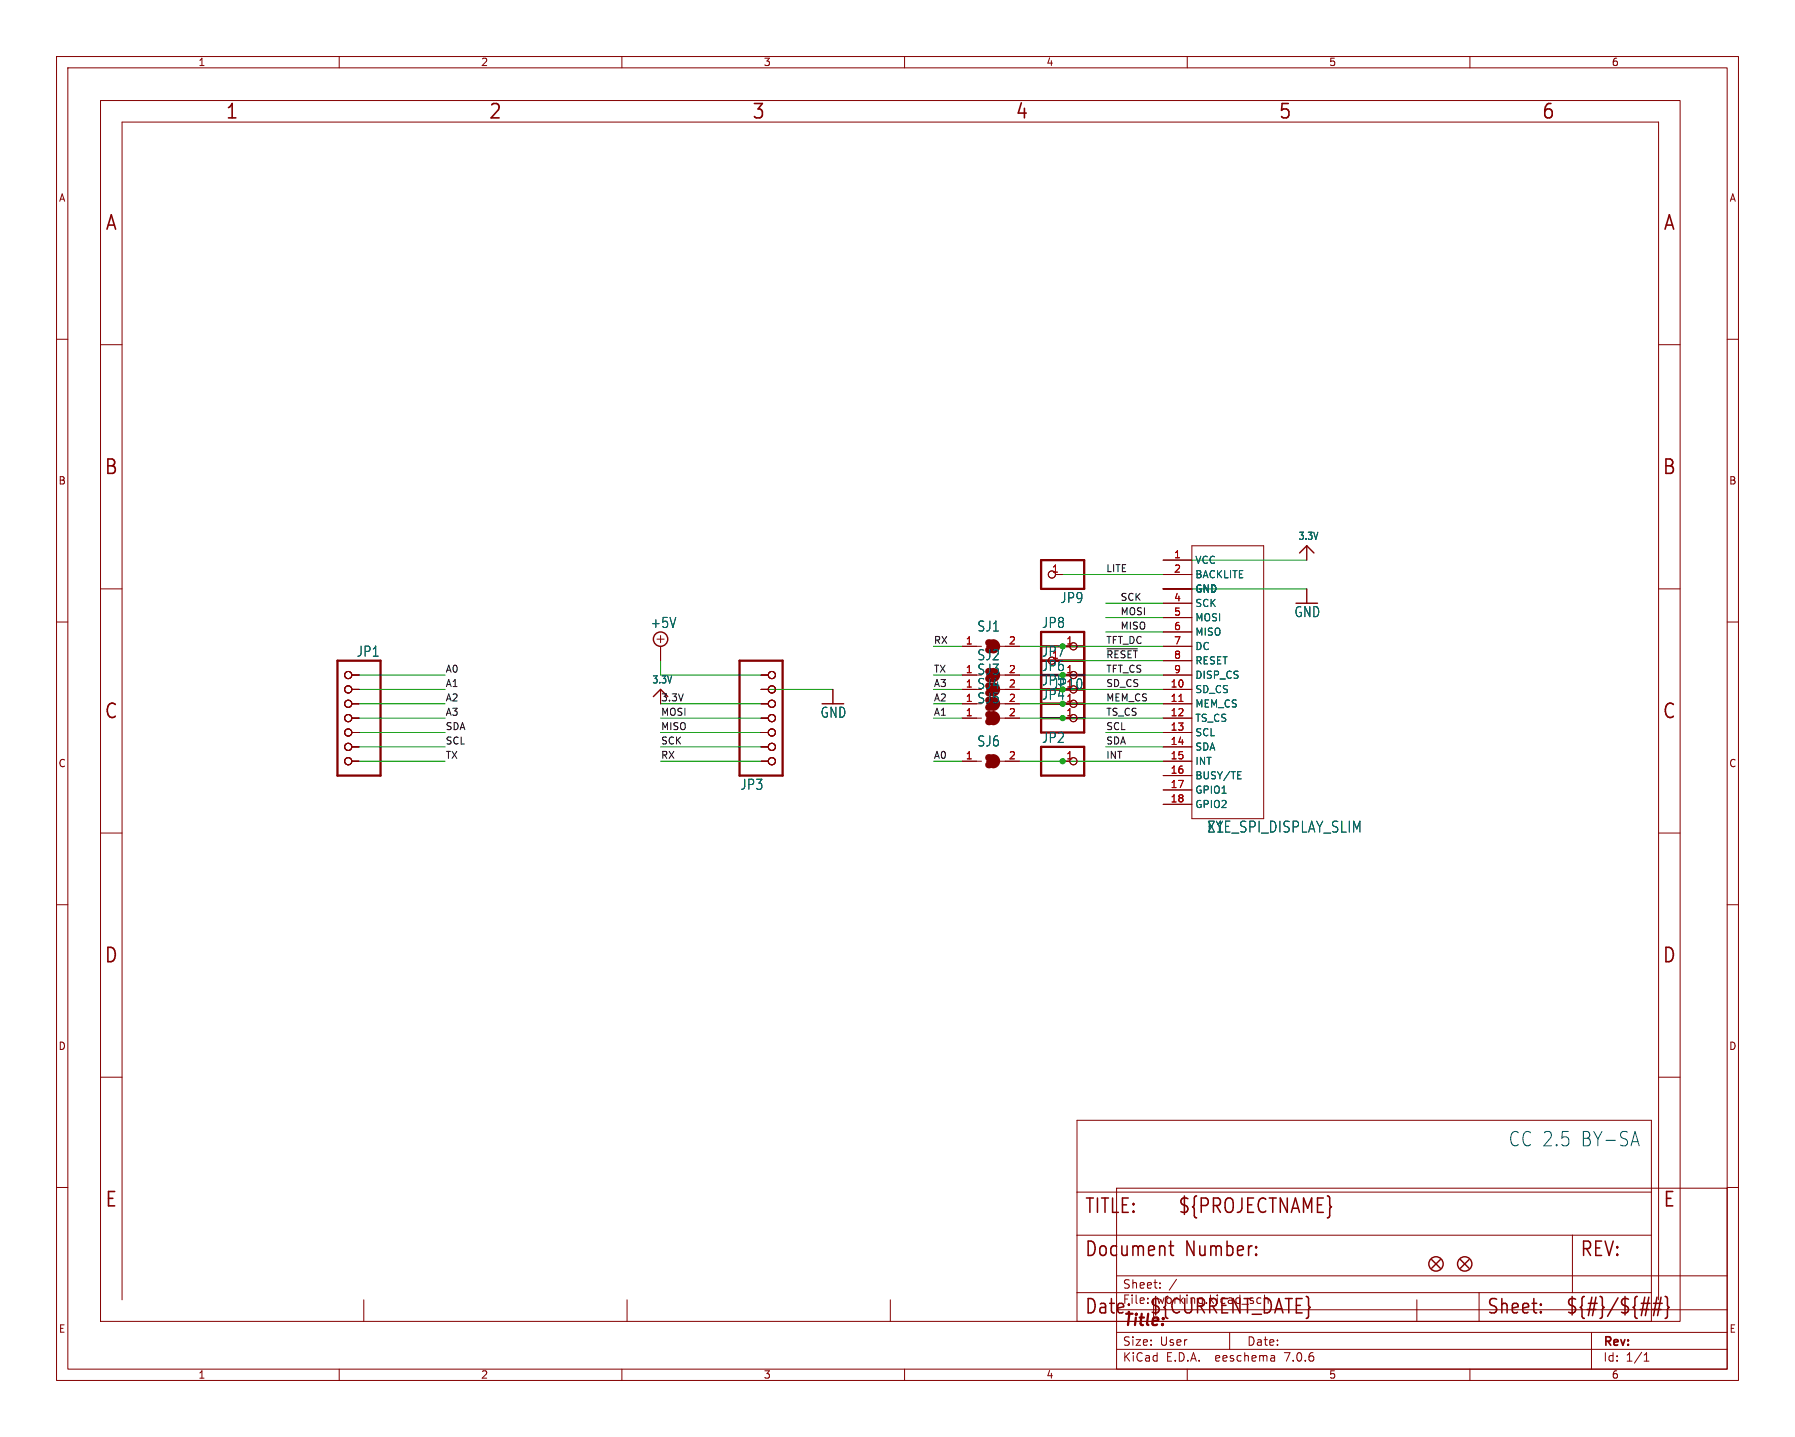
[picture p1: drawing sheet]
(kicad_sch (version 20230121) (generator eeschema)

 (paper "User" 317.5 254.127)

 (lib_symbols
  (symbol "working-eagle-import:+5V" (power) (in_bom yes) (on_board yes)
   (property "Reference" "#SUPPLY" (at 0 0 0) (effects (font (size 1.27 1.27)) hide))
   (property "Value" "+5V" (at -1.905 3.175 0) (effects (font (size 1.778 1.5113)) (justify left bottom)))
   (property "Footprint" "" (at 0 0 0) (effects (font (size 1.27 1.27)) hide))
   (property "Datasheet" "" (at 0 0 0) (effects (font (size 1.27 1.27)) hide))
   (property "ki_locked" "" (at 0 0 0) (effects (font (size 1.27 1.27))))
   (symbol "+5V_1_0"
    (polyline (pts (xy -0.635 1.27) (xy 0.635 1.27)) (stroke (width 0.1524) (type solid)) (fill (type none)))
    (polyline (pts (xy 0 0.635) (xy 0 1.905)) (stroke (width 0.1524) (type solid)) (fill (type none)))
    (circle (center 0 1.27) (radius 1.27) (stroke (width 0.254) (type solid)) (fill (type none)))
    (pin power_in line (at 0 -2.54 90) (length 2.54) (name "+5V" (effects (font (size 0 0)))) (number "1" (effects (font (size 0 0)))))))
  (symbol "working-eagle-import:3.3V" (power) (in_bom yes) (on_board yes)
   (property "Reference" "" (at 0 0 0) (effects (font (size 1.27 1.27)) hide))
   (property "Value" "3.3V" (at -1.524 1.016 0) (effects (font (size 1.27 1.0795)) (justify left bottom)))
   (property "Footprint" "" (at 0 0 0) (effects (font (size 1.27 1.27)) hide))
   (property "Datasheet" "" (at 0 0 0) (effects (font (size 1.27 1.27)) hide))
   (property "ki_locked" "" (at 0 0 0) (effects (font (size 1.27 1.27))))
   (symbol "3.3V_1_0"
    (polyline (pts (xy -1.27 -1.27) (xy 0 0)) (stroke (width 0.254) (type solid)) (fill (type none)))
    (polyline (pts (xy 0 0) (xy 1.27 -1.27)) (stroke (width 0.254) (type solid)) (fill (type none)))
    (pin power_in line (at 0 -2.54 90) (length 2.54) (name "3.3V" (effects (font (size 0 0)))) (number "1" (effects (font (size 0 0)))))))
  (symbol "working-eagle-import:EYE_SPI_DISPLAY_SLIM" (in_bom yes) (on_board yes)
   (property "Reference" "X" (at 2.54 -27.94 0) (effects (font (size 1.9304 1.6408)) (justify left bottom)))
   (property "Value" "" (at 2.54 -27.94 0) (effects (font (size 1.9304 1.6408)) (justify left bottom)))
   (property "Footprint" "working:EYE_SPI_DISPLAY_SLIM" (at 0 0 0) (effects (font (size 1.27 1.27)) hide))
   (property "Datasheet" "" (at 0 0 0) (effects (font (size 1.27 1.27)) hide))
   (property "ki_locked" "" (at 0 0 0) (effects (font (size 1.27 1.27))))
   (symbol "EYE_SPI_DISPLAY_SLIM_1_0"
    (polyline (pts (xy 0 -25.4) (xy 0 22.86)) (stroke (width 0.1524) (type solid)) (fill (type none)))
    (polyline (pts (xy 0 22.86) (xy 12.7 22.86)) (stroke (width 0.1524) (type solid)) (fill (type none)))
    (polyline (pts (xy 12.7 -25.4) (xy 0 -25.4)) (stroke (width 0.1524) (type solid)) (fill (type none)))
    (polyline (pts (xy 12.7 22.86) (xy 12.7 -25.4)) (stroke (width 0.1524) (type solid)) (fill (type none)))
    (pin power_in line (at -5.08 20.32 0) (length 5.08) (name "VCC" (effects (font (size 1.27 1.27)))) (number "1" (effects (font (size 1.27 1.27)))))
    (pin input line (at -5.08 -2.54 0) (length 5.08) (name "SD_CS" (effects (font (size 1.27 1.27)))) (number "10" (effects (font (size 1.27 1.27)))))
    (pin input line (at -5.08 -5.08 0) (length 5.08) (name "MEM_CS" (effects (font (size 1.27 1.27)))) (number "11" (effects (font (size 1.27 1.27)))))
    (pin input line (at -5.08 -7.62 0) (length 5.08) (name "TS_CS" (effects (font (size 1.27 1.27)))) (number "12" (effects (font (size 1.27 1.27)))))
    (pin input line (at -5.08 -10.16 0) (length 5.08) (name "SCL" (effects (font (size 1.27 1.27)))) (number "13" (effects (font (size 1.27 1.27)))))
    (pin bidirectional line (at -5.08 -12.7 0) (length 5.08) (name "SDA" (effects (font (size 1.27 1.27)))) (number "14" (effects (font (size 1.27 1.27)))))
    (pin output line (at -5.08 -15.24 0) (length 5.08) (name "INT" (effects (font (size 1.27 1.27)))) (number "15" (effects (font (size 1.27 1.27)))))
    (pin output line (at -5.08 -17.78 0) (length 5.08) (name "BUSY/TE" (effects (font (size 1.27 1.27)))) (number "16" (effects (font (size 1.27 1.27)))))
    (pin passive line (at -5.08 -20.32 0) (length 5.08) (name "GPIO1" (effects (font (size 1.27 1.27)))) (number "17" (effects (font (size 1.27 1.27)))))
    (pin passive line (at -5.08 -22.86 0) (length 5.08) (name "GPIO2" (effects (font (size 1.27 1.27)))) (number "18" (effects (font (size 1.27 1.27)))))
    (pin input line (at -5.08 17.78 0) (length 5.08) (name "BACKLITE" (effects (font (size 1.27 1.27)))) (number "2" (effects (font (size 1.27 1.27)))))
    (pin power_in line (at -5.08 15.24 0) (length 5.08) (name "GND" (effects (font (size 1.27 1.27)))) (number "3" (effects (font (size 0 0)))))
    (pin input line (at -5.08 12.7 0) (length 5.08) (name "SCK" (effects (font (size 1.27 1.27)))) (number "4" (effects (font (size 1.27 1.27)))))
    (pin input line (at -5.08 10.16 0) (length 5.08) (name "MOSI" (effects (font (size 1.27 1.27)))) (number "5" (effects (font (size 1.27 1.27)))))
    (pin output line (at -5.08 7.62 0) (length 5.08) (name "MISO" (effects (font (size 1.27 1.27)))) (number "6" (effects (font (size 1.27 1.27)))))
    (pin input line (at -5.08 5.08 0) (length 5.08) (name "DC" (effects (font (size 1.27 1.27)))) (number "7" (effects (font (size 1.27 1.27)))))
    (pin input line (at -5.08 2.54 0) (length 5.08) (name "RESET" (effects (font (size 1.27 1.27)))) (number "8" (effects (font (size 1.27 1.27)))))
    (pin input line (at -5.08 0 0) (length 5.08) (name "DISP_CS" (effects (font (size 1.27 1.27)))) (number "9" (effects (font (size 1.27 1.27)))))
    (pin power_in line (at -5.08 15.24 0) (length 5.08) (name "GND" (effects (font (size 1.27 1.27)))) (number "SUPPORT1" (effects (font (size 0 0)))))
    (pin power_in line (at -5.08 15.24 0) (length 5.08) (name "GND" (effects (font (size 1.27 1.27)))) (number "SUPPORT2" (effects (font (size 0 0)))))))
  (symbol "working-eagle-import:FIDUCIAL_1MM" (in_bom yes) (on_board yes)
   (property "Reference" "FID" (at 0 0 0) (effects (font (size 1.27 1.27)) hide))
   (property "Value" "" (at 0 0 0) (effects (font (size 1.27 1.27)) hide))
   (property "Footprint" "working:FIDUCIAL_1MM" (at 0 0 0) (effects (font (size 1.27 1.27)) hide))
   (property "Datasheet" "" (at 0 0 0) (effects (font (size 1.27 1.27)) hide))
   (property "ki_locked" "" (at 0 0 0) (effects (font (size 1.27 1.27))))
   (symbol "FIDUCIAL_1MM_1_0"
    (polyline (pts (xy -0.762 0.762) (xy 0.762 -0.762)) (stroke (width 0.254) (type solid)) (fill (type none)))
    (polyline (pts (xy 0.762 0.762) (xy -0.762 -0.762)) (stroke (width 0.254) (type solid)) (fill (type none)))
    (circle (center 0 0) (radius 1.27) (stroke (width 0.254) (type solid)) (fill (type none)))))
  (symbol "working-eagle-import:FRAME_A_L" (in_bom yes) (on_board yes)
   (property "Reference" "#FRAME" (at 0 0 0) (effects (font (size 1.27 1.27)) hide))
   (property "Value" "" (at 0 0 0) (effects (font (size 1.27 1.27)) hide))
   (property "Footprint" "" (at 0 0 0) (effects (font (size 1.27 1.27)) hide))
   (property "Datasheet" "" (at 0 0 0) (effects (font (size 1.27 1.27)) hide))
   (property "ki_locked" "" (at 0 0 0) (effects (font (size 1.27 1.27))))
   (symbol "FRAME_A_L_1_0"
    (polyline (pts (xy 0 43.18) (xy 3.81 43.18)) (stroke (width 0) (type default)) (fill (type none)))
    (polyline (pts (xy 0 86.36) (xy 3.81 86.36)) (stroke (width 0) (type default)) (fill (type none)))
    (polyline (pts (xy 0 129.54) (xy 3.81 129.54)) (stroke (width 0) (type default)) (fill (type none)))
    (polyline (pts (xy 0 172.72) (xy 3.81 172.72)) (stroke (width 0) (type default)) (fill (type none)))
    (polyline (pts (xy 3.81 3.81) (xy 3.81 212.09)) (stroke (width 0) (type default)) (fill (type none)))
    (polyline (pts (xy 46.5667 0) (xy 46.5667 3.81)) (stroke (width 0) (type default)) (fill (type none)))
    (polyline (pts (xy 93.1333 0) (xy 93.1333 3.81)) (stroke (width 0) (type default)) (fill (type none)))
    (polyline (pts (xy 139.7 0) (xy 139.7 3.81)) (stroke (width 0) (type default)) (fill (type none)))
    (polyline (pts (xy 186.2667 0) (xy 186.2667 3.81)) (stroke (width 0) (type default)) (fill (type none)))
    (polyline (pts (xy 232.8333 0) (xy 232.8333 3.81)) (stroke (width 0) (type default)) (fill (type none)))
    (polyline (pts (xy 275.59 3.81) (xy 275.59 212.09)) (stroke (width 0) (type default)) (fill (type none)))
    (polyline (pts (xy 275.59 43.18) (xy 279.4 43.18)) (stroke (width 0) (type default)) (fill (type none)))
    (polyline (pts (xy 275.59 86.36) (xy 279.4 86.36)) (stroke (width 0) (type default)) (fill (type none)))
    (polyline (pts (xy 275.59 129.54) (xy 279.4 129.54)) (stroke (width 0) (type default)) (fill (type none)))
    (polyline (pts (xy 275.59 172.72) (xy 279.4 172.72)) (stroke (width 0) (type default)) (fill (type none)))
    (polyline (pts (xy 275.59 212.09) (xy 3.81 212.09)) (stroke (width 0) (type default)) (fill (type none)))
    (polyline (pts (xy 0 0) (xy 279.4 0) (xy 279.4 215.9) (xy 0 215.9) (xy 0 0)) (stroke (width 0) (type default)) (fill (type none)))
    (text "1" (at 23.2833 213.995 0) (effects (font (size 2.54 2.286))))
    (text "2" (at 69.85 213.995 0) (effects (font (size 2.54 2.286))))
    (text "3" (at 116.4167 213.995 0) (effects (font (size 2.54 2.286))))
    (text "4" (at 162.9833 213.995 0) (effects (font (size 2.54 2.286))))
    (text "5" (at 209.55 213.995 0) (effects (font (size 2.54 2.286))))
    (text "6" (at 256.1167 213.995 0) (effects (font (size 2.54 2.286))))
    (text "A" (at 1.905 194.31 0) (effects (font (size 2.54 2.286))))
    (text "A" (at 277.495 194.31 0) (effects (font (size 2.54 2.286))))
    (text "B" (at 1.905 151.13 0) (effects (font (size 2.54 2.286))))
    (text "B" (at 277.495 151.13 0) (effects (font (size 2.54 2.286))))
    (text "C" (at 1.905 107.95 0) (effects (font (size 2.54 2.286))))
    (text "C" (at 277.495 107.95 0) (effects (font (size 2.54 2.286))))
    (text "D" (at 1.905 64.77 0) (effects (font (size 2.54 2.286))))
    (text "D" (at 277.495 64.77 0) (effects (font (size 2.54 2.286))))
    (text "E" (at 1.905 21.59 0) (effects (font (size 2.54 2.286))))
    (text "E" (at 277.495 21.59 0) (effects (font (size 2.54 2.286)))))
   (symbol "FRAME_A_L_2_0"
    (polyline (pts (xy 0 0) (xy 0 5.08)) (stroke (width 0.1016) (type solid)) (fill (type none)))
    (polyline (pts (xy 0 0) (xy 71.12 0)) (stroke (width 0.1016) (type solid)) (fill (type none)))
    (polyline (pts (xy 0 5.08) (xy 0 15.24)) (stroke (width 0.1016) (type solid)) (fill (type none)))
    (polyline (pts (xy 0 5.08) (xy 71.12 5.08)) (stroke (width 0.1016) (type solid)) (fill (type none)))
    (polyline (pts (xy 0 15.24) (xy 0 22.86)) (stroke (width 0.1016) (type solid)) (fill (type none)))
    (polyline (pts (xy 0 22.86) (xy 0 35.56)) (stroke (width 0.1016) (type solid)) (fill (type none)))
    (polyline (pts (xy 0 22.86) (xy 101.6 22.86)) (stroke (width 0.1016) (type solid)) (fill (type none)))
    (polyline (pts (xy 71.12 0) (xy 101.6 0)) (stroke (width 0.1016) (type solid)) (fill (type none)))
    (polyline (pts (xy 71.12 5.08) (xy 71.12 0)) (stroke (width 0.1016) (type solid)) (fill (type none)))
    (polyline (pts (xy 71.12 5.08) (xy 87.63 5.08)) (stroke (width 0.1016) (type solid)) (fill (type none)))
    (polyline (pts (xy 87.63 5.08) (xy 101.6 5.08)) (stroke (width 0.1016) (type solid)) (fill (type none)))
    (polyline (pts (xy 87.63 15.24) (xy 0 15.24)) (stroke (width 0.1016) (type solid)) (fill (type none)))
    (polyline (pts (xy 87.63 15.24) (xy 87.63 5.08)) (stroke (width 0.1016) (type solid)) (fill (type none)))
    (polyline (pts (xy 101.6 5.08) (xy 101.6 0)) (stroke (width 0.1016) (type solid)) (fill (type none)))
    (polyline (pts (xy 101.6 15.24) (xy 87.63 15.24)) (stroke (width 0.1016) (type solid)) (fill (type none)))
    (polyline (pts (xy 101.6 15.24) (xy 101.6 5.08)) (stroke (width 0.1016) (type solid)) (fill (type none)))
    (polyline (pts (xy 101.6 22.86) (xy 101.6 15.24)) (stroke (width 0.1016) (type solid)) (fill (type none)))
    (polyline (pts (xy 101.6 35.56) (xy 0 35.56)) (stroke (width 0.1016) (type solid)) (fill (type none)))
    (polyline (pts (xy 101.6 35.56) (xy 101.6 22.86)) (stroke (width 0.1016) (type solid)) (fill (type none)))
    (text "${#}/${##}" (at 86.36 1.27 0) (effects (font (size 2.54 2.159)) (justify left bottom)))
    (text "${CURRENT_DATE}" (at 12.7 1.27 0) (effects (font (size 2.54 2.159)) (justify left bottom)))
    (text "${PROJECTNAME}" (at 17.78 19.05 0) (effects (font (size 2.54 2.159)) (justify left bottom)))
    (text "Date:" (at 1.27 1.27 0) (effects (font (size 2.54 2.159)) (justify left bottom)))
    (text "Document Number:" (at 1.27 11.43 0) (effects (font (size 2.54 2.159)) (justify left bottom)))
    (text "REV:" (at 88.9 11.43 0) (effects (font (size 2.54 2.159)) (justify left bottom)))
    (text "Sheet:" (at 72.39 1.27 0) (effects (font (size 2.54 2.159)) (justify left bottom)))
    (text "TITLE:" (at 1.27 19.05 0) (effects (font (size 2.54 2.159)) (justify left bottom)))))
  (symbol "working-eagle-import:GND" (power) (in_bom yes) (on_board yes)
   (property "Reference" "#GND" (at 0 0 0) (effects (font (size 1.27 1.27)) hide))
   (property "Value" "GND" (at -2.54 -2.54 0) (effects (font (size 1.778 1.5113)) (justify left bottom)))
   (property "Footprint" "" (at 0 0 0) (effects (font (size 1.27 1.27)) hide))
   (property "Datasheet" "" (at 0 0 0) (effects (font (size 1.27 1.27)) hide))
   (property "ki_locked" "" (at 0 0 0) (effects (font (size 1.27 1.27))))
   (symbol "GND_1_0"
    (polyline (pts (xy -1.905 0) (xy 1.905 0)) (stroke (width 0.254) (type solid)) (fill (type none)))
    (pin power_in line (at 0 2.54 270) (length 2.54) (name "GND" (effects (font (size 0 0)))) (number "1" (effects (font (size 0 0)))))))
  (symbol "working-eagle-import:HEADER-1X12MM" (in_bom yes) (on_board yes)
   (property "Reference" "JP" (at -6.35 3.175 0) (effects (font (size 1.778 1.5113)) (justify left bottom)))
   (property "Value" "" (at -6.35 -5.08 0) (effects (font (size 1.778 1.5113)) (justify left bottom)))
   (property "Footprint" "working:1X01_2MM" (at 0 0 0) (effects (font (size 1.27 1.27)) hide))
   (property "Datasheet" "" (at 0 0 0) (effects (font (size 1.27 1.27)) hide))
   (property "ki_locked" "" (at 0 0 0) (effects (font (size 1.27 1.27))))
   (symbol "HEADER-1X12MM_1_0"
    (polyline (pts (xy -6.35 -2.54) (xy 1.27 -2.54)) (stroke (width 0.4064) (type solid)) (fill (type none)))
    (polyline (pts (xy -6.35 2.54) (xy -6.35 -2.54)) (stroke (width 0.4064) (type solid)) (fill (type none)))
    (polyline (pts (xy 1.27 -2.54) (xy 1.27 2.54)) (stroke (width 0.4064) (type solid)) (fill (type none)))
    (polyline (pts (xy 1.27 2.54) (xy -6.35 2.54)) (stroke (width 0.4064) (type solid)) (fill (type none)))
    (pin passive inverted (at -2.54 0 0) (length 2.54) (name "1" (effects (font (size 0 0)))) (number "1" (effects (font (size 1.27 1.27)))))))
  (symbol "working-eagle-import:HEADER-1X7_CASTEL" (in_bom yes) (on_board yes)
   (property "Reference" "JP" (at -6.35 10.795 0) (effects (font (size 1.778 1.5113)) (justify left bottom)))
   (property "Value" "" (at -6.35 -12.7 0) (effects (font (size 1.778 1.5113)) (justify left bottom)))
   (property "Footprint" "working:1X07_CASTEL" (at 0 0 0) (effects (font (size 1.27 1.27)) hide))
   (property "Datasheet" "" (at 0 0 0) (effects (font (size 1.27 1.27)) hide))
   (property "ki_locked" "" (at 0 0 0) (effects (font (size 1.27 1.27))))
   (symbol "HEADER-1X7_CASTEL_1_0"
    (polyline (pts (xy -6.35 -10.16) (xy 1.27 -10.16)) (stroke (width 0.4064) (type solid)) (fill (type none)))
    (polyline (pts (xy -6.35 10.16) (xy -6.35 -10.16)) (stroke (width 0.4064) (type solid)) (fill (type none)))
    (polyline (pts (xy 1.27 -10.16) (xy 1.27 10.16)) (stroke (width 0.4064) (type solid)) (fill (type none)))
    (polyline (pts (xy 1.27 10.16) (xy -6.35 10.16)) (stroke (width 0.4064) (type solid)) (fill (type none)))
    (pin passive inverted (at -2.54 7.62 0) (length 2.54) (name "1" (effects (font (size 0 0)))) (number "1" (effects (font (size 0 0)))))
    (pin passive inverted (at -2.54 7.62 0) (length 2.54) (name "1" (effects (font (size 0 0)))) (number "1C" (effects (font (size 0 0)))))
    (pin passive inverted (at -2.54 5.08 0) (length 2.54) (name "2" (effects (font (size 0 0)))) (number "2" (effects (font (size 0 0)))))
    (pin passive inverted (at -2.54 5.08 0) (length 2.54) (name "2" (effects (font (size 0 0)))) (number "2C" (effects (font (size 0 0)))))
    (pin passive inverted (at -2.54 2.54 0) (length 2.54) (name "3" (effects (font (size 0 0)))) (number "3" (effects (font (size 0 0)))))
    (pin passive inverted (at -2.54 2.54 0) (length 2.54) (name "3" (effects (font (size 0 0)))) (number "3C" (effects (font (size 0 0)))))
    (pin passive inverted (at -2.54 0 0) (length 2.54) (name "4" (effects (font (size 0 0)))) (number "4" (effects (font (size 0 0)))))
    (pin passive inverted (at -2.54 0 0) (length 2.54) (name "4" (effects (font (size 0 0)))) (number "4C" (effects (font (size 0 0)))))
    (pin passive inverted (at -2.54 -2.54 0) (length 2.54) (name "5" (effects (font (size 0 0)))) (number "5" (effects (font (size 0 0)))))
    (pin passive inverted (at -2.54 -2.54 0) (length 2.54) (name "5" (effects (font (size 0 0)))) (number "5C" (effects (font (size 0 0)))))
    (pin passive inverted (at -2.54 -5.08 0) (length 2.54) (name "6" (effects (font (size 0 0)))) (number "6" (effects (font (size 0 0)))))
    (pin passive inverted (at -2.54 -5.08 0) (length 2.54) (name "6" (effects (font (size 0 0)))) (number "6C" (effects (font (size 0 0)))))
    (pin passive inverted (at -2.54 -7.62 0) (length 2.54) (name "7" (effects (font (size 0 0)))) (number "7" (effects (font (size 0 0)))))
    (pin passive inverted (at -2.54 -7.62 0) (length 2.54) (name "7" (effects (font (size 0 0)))) (number "7C" (effects (font (size 0 0)))))))
  (symbol "working-eagle-import:SOLDERJUMPER_CLOSED" (in_bom yes) (on_board yes)
   (property "Reference" "SJ" (at -2.54 2.54 0) (effects (font (size 1.778 1.5113)) (justify left bottom)))
   (property "Value" "" (at -2.54 -3.81 0) (effects (font (size 1.778 1.5113)) (justify left bottom)))
   (property "Footprint" "working:SOLDERJUMPER_CLOSEDWIRE" (at 0 0 0) (effects (font (size 1.27 1.27)) hide))
   (property "Datasheet" "" (at 0 0 0) (effects (font (size 1.27 1.27)) hide))
   (property "ki_locked" "" (at 0 0 0) (effects (font (size 1.27 1.27))))
   (symbol "SOLDERJUMPER_CLOSED_1_0"
    (arc (start -0.381 -0.635) (mid 0.2541 -0.0001) (end -0.3808 0.635) (stroke (width 1.27) (type solid)) (fill (type none)))
    (polyline (pts (xy -2.54 0) (xy -1.651 0)) (stroke (width 0.1524) (type solid)) (fill (type none)))
    (polyline (pts (xy -0.635 0) (xy 0.635 0)) (stroke (width 0.4064) (type solid)) (fill (type none)))
    (polyline (pts (xy 2.54 0) (xy 1.651 0)) (stroke (width 0.1524) (type solid)) (fill (type none)))
    (arc (start 0.3808 -0.635) (mid 1.0132 -0.0001) (end 0.381 0.635) (stroke (width 1.27) (type solid)) (fill (type none)))
    (pin passive line (at -5.08 0 0) (length 2.54) (name "1" (effects (font (size 0 0)))) (number "1" (effects (font (size 1.27 1.27)))))
    (pin passive line (at 5.08 0 180) (length 2.54) (name "2" (effects (font (size 0 0)))) (number "2" (effects (font (size 1.27 1.27))))))))

 (junction (at 187.96 121.92) (diameter 0) (color 0 0 0 0))
 (junction (at 187.96 124.46) (diameter 0) (color 0 0 0 0))
 (junction (at 187.96 119.38) (diameter 0) (color 0 0 0 0))
 (junction (at 187.96 127) (diameter 0) (color 0 0 0 0))
 (junction (at 187.96 114.3) (diameter 0) (color 0 0 0 0))
 (junction (at 187.96 134.62) (diameter 0) (color 0 0 0 0))

 (wire (pts (xy 63.5 127) (xy 78.74 127)) (stroke (width 0.1524) (type solid)))
 (wire (pts (xy 187.96 119.38) (xy 205.74 119.38)) (stroke (width 0.1524) (type solid)))
 (wire (pts (xy 63.5 121.92) (xy 78.74 121.92)) (stroke (width 0.1524) (type solid)))
 (wire (pts (xy 187.96 127) (xy 180.34 127)) (stroke (width 0.1524) (type solid)))
 (wire (pts (xy 165.1 119.38) (xy 170.18 119.38)) (stroke (width 0.1524) (type solid)))
 (wire (pts (xy 180.34 124.46) (xy 187.96 124.46)) (stroke (width 0.1524) (type solid)))
 (wire (pts (xy 170.18 121.92) (xy 165.1 121.92)) (stroke (width 0.1524) (type solid)))
 (wire (pts (xy 187.96 134.62) (xy 205.74 134.62)) (stroke (width 0.1524) (type solid)))
 (wire (pts (xy 195.58 109.22) (xy 205.74 109.22)) (stroke (width 0.1524) (type solid)))
 (wire (pts (xy 116.84 132.08) (xy 134.62 132.08)) (stroke (width 0.1524) (type solid)))
 (wire (pts (xy 205.74 132.08) (xy 195.58 132.08)) (stroke (width 0.1524) (type solid)))
 (wire (pts (xy 170.18 127) (xy 165.1 127)) (stroke (width 0.1524) (type solid)))
 (wire (pts (xy 180.34 134.62) (xy 187.96 134.62)) (stroke (width 0.1524) (type solid)))
 (wire (pts (xy 205.74 99.06) (xy 231.14 99.06)) (stroke (width 0.1524) (type solid)))
 (wire (pts (xy 187.96 114.3) (xy 205.74 114.3)) (stroke (width 0.1524) (type solid)))
 (wire (pts (xy 187.96 121.92) (xy 180.34 121.92)) (stroke (width 0.1524) (type solid)))
 (wire (pts (xy 134.62 129.54) (xy 116.84 129.54)) (stroke (width 0.1524) (type solid)))
 (wire (pts (xy 134.62 124.46) (xy 116.84 124.46)) (stroke (width 0.1524) (type solid)))
 (wire (pts (xy 134.62 121.92) (xy 147.32 121.92)) (stroke (width 0.1524) (type solid)))
 (wire (pts (xy 165.1 134.62) (xy 170.18 134.62)) (stroke (width 0.1524) (type solid)))
 (wire (pts (xy 78.74 129.54) (xy 63.5 129.54)) (stroke (width 0.1524) (type solid)))
 (wire (pts (xy 205.74 127) (xy 187.96 127)) (stroke (width 0.1524) (type solid)))
 (wire (pts (xy 134.62 134.62) (xy 116.84 134.62)) (stroke (width 0.1524) (type solid)))
 (wire (pts (xy 116.84 119.38) (xy 116.84 116.84)) (stroke (width 0.1524) (type solid)))
 (wire (pts (xy 205.74 116.84) (xy 187.96 116.84)) (stroke (width 0.1524) (type solid)))
 (wire (pts (xy 134.62 119.38) (xy 116.84 119.38)) (stroke (width 0.1524) (type solid)))
 (wire (pts (xy 205.74 104.14) (xy 231.14 104.14)) (stroke (width 0.1524) (type solid)))
 (wire (pts (xy 195.58 129.54) (xy 205.74 129.54)) (stroke (width 0.1524) (type solid)))
 (wire (pts (xy 63.5 119.38) (xy 78.74 119.38)) (stroke (width 0.1524) (type solid)))
 (wire (pts (xy 165.1 124.46) (xy 170.18 124.46)) (stroke (width 0.1524) (type solid)))
 (wire (pts (xy 78.74 124.46) (xy 63.5 124.46)) (stroke (width 0.1524) (type solid)))
 (wire (pts (xy 205.74 111.76) (xy 195.58 111.76)) (stroke (width 0.1524) (type solid)))
 (wire (pts (xy 205.74 121.92) (xy 187.96 121.92)) (stroke (width 0.1524) (type solid)))
 (wire (pts (xy 187.96 101.6) (xy 205.74 101.6)) (stroke (width 0.1524) (type solid)))
 (wire (pts (xy 187.96 124.46) (xy 205.74 124.46)) (stroke (width 0.1524) (type solid)))
 (wire (pts (xy 63.5 132.08) (xy 78.74 132.08)) (stroke (width 0.1524) (type solid)))
 (wire (pts (xy 116.84 127) (xy 134.62 127)) (stroke (width 0.1524) (type solid)))
 (wire (pts (xy 180.34 114.3) (xy 187.96 114.3)) (stroke (width 0.1524) (type solid)))
 (wire (pts (xy 165.1 114.3) (xy 170.18 114.3)) (stroke (width 0.1524) (type solid)))
 (wire (pts (xy 180.34 119.38) (xy 187.96 119.38)) (stroke (width 0.1524) (type solid)))
 (wire (pts (xy 205.74 106.68) (xy 195.58 106.68)) (stroke (width 0.1524) (type solid)))
 (wire (pts (xy 78.74 134.62) (xy 63.5 134.62)) (stroke (width 0.1524) (type solid)))

 (text "CC 2.5 BY-SA" (at 266.7 203.2 0) (effects (font (size 2.54 2.159)) (justify left bottom)))

 (label "SCK" (at 116.84 132.08 0) (fields_autoplaced) (effects (font (size 1.2446 1.2446)) (justify left bottom)))
 (label "~{RESET}" (at 195.58 116.84 0) (fields_autoplaced) (effects (font (size 1.2446 1.2446)) (justify left bottom)))
 (label "SCL" (at 78.74 132.08 0) (fields_autoplaced) (effects (font (size 1.2446 1.2446)) (justify left bottom)))
 (label "MOSI" (at 198.12 109.22 0) (fields_autoplaced) (effects (font (size 1.2446 1.2446)) (justify left bottom)))
 (label "TX" (at 78.74 134.62 0) (fields_autoplaced) (effects (font (size 1.2446 1.2446)) (justify left bottom)))
 (label "LITE" (at 195.58 101.6 0) (fields_autoplaced) (effects (font (size 1.2446 1.2446)) (justify left bottom)))
 (label "TFT_CS" (at 195.58 119.38 0) (fields_autoplaced) (effects (font (size 1.2446 1.2446)) (justify left bottom)))
 (label "A2" (at 78.74 124.46 0) (fields_autoplaced) (effects (font (size 1.2446 1.2446)) (justify left bottom)))
 (label "SD_CS" (at 195.58 121.92 0) (fields_autoplaced) (effects (font (size 1.2446 1.2446)) (justify left bottom)))
 (label "MISO" (at 198.12 111.76 0) (fields_autoplaced) (effects (font (size 1.2446 1.2446)) (justify left bottom)))
 (label "MEM_CS" (at 195.58 124.46 0) (fields_autoplaced) (effects (font (size 1.2446 1.2446)) (justify left bottom)))
 (label "MOSI" (at 116.84 127 0) (fields_autoplaced) (effects (font (size 1.2446 1.2446)) (justify left bottom)))
 (label "3.3V" (at 116.84 124.46 0) (fields_autoplaced) (effects (font (size 1.2446 1.2446)) (justify left bottom)))
 (label "RX" (at 165.1 114.3 0) (fields_autoplaced) (effects (font (size 1.2446 1.2446)) (justify left bottom)))
 (label "A1" (at 165.1 127 0) (fields_autoplaced) (effects (font (size 1.2446 1.2446)) (justify left bottom)))
 (label "TFT_DC" (at 195.58 114.3 0) (fields_autoplaced) (effects (font (size 1.2446 1.2446)) (justify left bottom)))
 (label "A0" (at 78.74 119.38 0) (fields_autoplaced) (effects (font (size 1.2446 1.2446)) (justify left bottom)))
 (label "TS_CS" (at 195.58 127 0) (fields_autoplaced) (effects (font (size 1.2446 1.2446)) (justify left bottom)))
 (label "A2" (at 165.1 124.46 0) (fields_autoplaced) (effects (font (size 1.2446 1.2446)) (justify left bottom)))
 (label "SDA" (at 195.58 132.08 0) (fields_autoplaced) (effects (font (size 1.2446 1.2446)) (justify left bottom)))
 (label "INT" (at 195.58 134.62 0) (fields_autoplaced) (effects (font (size 1.2446 1.2446)) (justify left bottom)))
 (label "A3" (at 78.74 127 0) (fields_autoplaced) (effects (font (size 1.2446 1.2446)) (justify left bottom)))
 (label "A1" (at 78.74 121.92 0) (fields_autoplaced) (effects (font (size 1.2446 1.2446)) (justify left bottom)))
 (label "SCL" (at 195.58 129.54 0) (fields_autoplaced) (effects (font (size 1.2446 1.2446)) (justify left bottom)))
 (label "RX" (at 116.84 134.62 0) (fields_autoplaced) (effects (font (size 1.2446 1.2446)) (justify left bottom)))
 (label "SCK" (at 198.12 106.68 0) (fields_autoplaced) (effects (font (size 1.2446 1.2446)) (justify left bottom)))
 (label "A0" (at 165.1 134.62 0) (fields_autoplaced) (effects (font (size 1.2446 1.2446)) (justify left bottom)))
 (label "SDA" (at 78.74 129.54 0) (fields_autoplaced) (effects (font (size 1.2446 1.2446)) (justify left bottom)))
 (label "A3" (at 165.1 121.92 0) (fields_autoplaced) (effects (font (size 1.2446 1.2446)) (justify left bottom)))
 (label "TX" (at 165.1 119.38 0) (fields_autoplaced) (effects (font (size 1.2446 1.2446)) (justify left bottom)))
 (label "MISO" (at 116.84 129.54 0) (fields_autoplaced) (effects (font (size 1.2446 1.2446)) (justify left bottom)))

 (symbol (lib_id "working-eagle-import:HEADER-1X12MM") (at 190.5 121.92 0) (unit 1) (in_bom yes) (on_board yes) (dnp no)
  (property "Reference" "JP6" (at 184.15 118.745 0) (effects (font (size 1.778 1.5113)) (justify left bottom)))
  (property "Value" "HEADER-1X12MM" (at 184.15 127 0) (effects (font (size 1.778 1.5113)) (justify left bottom) hide))
  (property "Footprint" "working:1X01_2MM" (at 190.5 121.92 0) (effects (font (size 1.27 1.27)) hide))
  (property "Datasheet" "" (at 190.5 121.92 0) (effects (font (size 1.27 1.27)) hide)) (pin "1"))

 (symbol (lib_id "working-eagle-import:SOLDERJUMPER_CLOSED") (at 175.26 124.46 0) (unit 1) (in_bom yes) (on_board yes) (dnp no)
  (property "Reference" "SJ4" (at 172.72 121.92 0) (effects (font (size 1.778 1.5113)) (justify left bottom)))
  (property "Value" "SOLDERJUMPER_CLOSED" (at 172.72 128.27 0) (effects (font (size 1.778 1.5113)) (justify left bottom) hide))
  (property "Footprint" "working:SOLDERJUMPER_CLOSEDWIRE" (at 175.26 124.46 0) (effects (font (size 1.27 1.27)) hide))
  (property "Datasheet" "" (at 175.26 124.46 0) (effects (font (size 1.27 1.27)) hide)) (pin "1") (pin "2"))

 (symbol (lib_id "working-eagle-import:SOLDERJUMPER_CLOSED") (at 175.26 127 0) (unit 1) (in_bom yes) (on_board yes) (dnp no)
  (property "Reference" "SJ5" (at 172.72 124.46 0) (effects (font (size 1.778 1.5113)) (justify left bottom)))
  (property "Value" "SOLDERJUMPER_CLOSED" (at 172.72 130.81 0) (effects (font (size 1.778 1.5113)) (justify left bottom) hide))
  (property "Footprint" "working:SOLDERJUMPER_CLOSEDWIRE" (at 175.26 127 0) (effects (font (size 1.27 1.27)) hide))
  (property "Datasheet" "" (at 175.26 127 0) (effects (font (size 1.27 1.27)) hide)) (pin "1") (pin "2"))

 (symbol (lib_id "working-eagle-import:HEADER-1X12MM") (at 190.5 114.3 0) (unit 1) (in_bom yes) (on_board yes) (dnp no)
  (property "Reference" "JP8" (at 184.15 111.125 0) (effects (font (size 1.778 1.5113)) (justify left bottom)))
  (property "Value" "HEADER-1X12MM" (at 184.15 119.38 0) (effects (font (size 1.778 1.5113)) (justify left bottom) hide))
  (property "Footprint" "working:1X01_2MM" (at 190.5 114.3 0) (effects (font (size 1.27 1.27)) hide))
  (property "Datasheet" "" (at 190.5 114.3 0) (effects (font (size 1.27 1.27)) hide)) (pin "1"))

 (symbol (lib_id "working-eagle-import:+5V") (at 116.84 114.3 0) (unit 1) (in_bom yes) (on_board yes) (dnp no)
  (property "Reference" "#SUPPLY3" (at 116.84 114.3 0) (effects (font (size 1.27 1.27)) hide))
  (property "Value" "+5V" (at 114.935 111.125 0) (effects (font (size 1.778 1.5113)) (justify left bottom)))
  (property "Footprint" "" (at 116.84 114.3 0) (effects (font (size 1.27 1.27)) hide))
  (property "Datasheet" "" (at 116.84 114.3 0) (effects (font (size 1.27 1.27)) hide)) (pin "1"))

 (symbol (lib_id "working-eagle-import:HEADER-1X7_CASTEL") (at 60.96 127 0) (mirror y) (unit 1) (in_bom yes) (on_board yes) (dnp no)
  (property "Reference" "JP1" (at 67.31 116.205 0) (effects (font (size 1.778 1.5113)) (justify left bottom)))
  (property "Value" "HEADER-1X7_CASTEL" (at 67.31 139.7 0) (effects (font (size 1.778 1.5113)) (justify left bottom) hide))
  (property "Footprint" "working:1X07_CASTEL" (at 60.96 127 0) (effects (font (size 1.27 1.27)) hide))
  (property "Datasheet" "" (at 60.96 127 0) (effects (font (size 1.27 1.27)) hide)) (pin "1") (pin "1C") (pin "2") (pin "2C") (pin "3") (pin "3C") (pin "4") (pin "4C") (pin "5") (pin "5C") (pin "6") (pin "6C") (pin "7") (pin "7C"))

 (symbol (lib_id "working-eagle-import:FRAME_A_L") (at 190.5 233.68 0) (unit 2) (in_bom yes) (on_board yes) (dnp no)
  (property "Reference" "#FRAME1" (at 190.5 233.68 0) (effects (font (size 1.27 1.27)) hide))
  (property "Value" "FRAME_A_L" (at 190.5 233.68 0) (effects (font (size 1.27 1.27)) hide))
  (property "Footprint" "" (at 190.5 233.68 0) (effects (font (size 1.27 1.27)) hide))
  (property "Datasheet" "" (at 190.5 233.68 0) (effects (font (size 1.27 1.27)) hide)))

 (symbol (lib_id "working-eagle-import:3.3V") (at 231.14 96.52 0) (unit 1) (in_bom yes) (on_board yes) (dnp no)
  (property "Reference" "#U$11" (at 231.14 96.52 0) (effects (font (size 1.27 1.27)) hide))
  (property "Value" "3.3V" (at 229.616 95.504 0) (effects (font (size 1.27 1.0795)) (justify left bottom)))
  (property "Footprint" "" (at 231.14 96.52 0) (effects (font (size 1.27 1.27)) hide))
  (property "Datasheet" "" (at 231.14 96.52 0) (effects (font (size 1.27 1.27)) hide)) (pin "1"))

 (symbol (lib_id "working-eagle-import:SOLDERJUMPER_CLOSED") (at 175.26 134.62 0) (unit 1) (in_bom yes) (on_board yes) (dnp no)
  (property "Reference" "SJ6" (at 172.72 132.08 0) (effects (font (size 1.778 1.5113)) (justify left bottom)))
  (property "Value" "SOLDERJUMPER_CLOSED" (at 172.72 138.43 0) (effects (font (size 1.778 1.5113)) (justify left bottom) hide))
  (property "Footprint" "working:SOLDERJUMPER_CLOSEDWIRE" (at 175.26 134.62 0) (effects (font (size 1.27 1.27)) hide))
  (property "Datasheet" "" (at 175.26 134.62 0) (effects (font (size 1.27 1.27)) hide)) (pin "1") (pin "2"))

 (symbol (lib_id "working-eagle-import:HEADER-1X12MM") (at 190.5 119.38 0) (unit 1) (in_bom yes) (on_board yes) (dnp no)
  (property "Reference" "JP7" (at 184.15 116.205 0) (effects (font (size 1.778 1.5113)) (justify left bottom)))
  (property "Value" "HEADER-1X12MM" (at 184.15 124.46 0) (effects (font (size 1.778 1.5113)) (justify left bottom) hide))
  (property "Footprint" "working:1X01_2MM" (at 190.5 119.38 0) (effects (font (size 1.27 1.27)) hide))
  (property "Datasheet" "" (at 190.5 119.38 0) (effects (font (size 1.27 1.27)) hide)) (pin "1"))

 (symbol (lib_id "working-eagle-import:3.3V") (at 116.84 121.92 0) (unit 1) (in_bom yes) (on_board yes) (dnp no)
  (property "Reference" "#U$1" (at 116.84 121.92 0) (effects (font (size 1.27 1.27)) hide))
  (property "Value" "3.3V" (at 115.316 120.904 0) (effects (font (size 1.27 1.0795)) (justify left bottom)))
  (property "Footprint" "" (at 116.84 121.92 0) (effects (font (size 1.27 1.27)) hide))
  (property "Datasheet" "" (at 116.84 121.92 0) (effects (font (size 1.27 1.27)) hide)) (pin "1"))

 (symbol (lib_id "working-eagle-import:SOLDERJUMPER_CLOSED") (at 175.26 114.3 0) (unit 1) (in_bom yes) (on_board yes) (dnp no)
  (property "Reference" "SJ1" (at 172.72 111.76 0) (effects (font (size 1.778 1.5113)) (justify left bottom)))
  (property "Value" "SOLDERJUMPER_CLOSED" (at 172.72 118.11 0) (effects (font (size 1.778 1.5113)) (justify left bottom) hide))
  (property "Footprint" "working:SOLDERJUMPER_CLOSEDWIRE" (at 175.26 114.3 0) (effects (font (size 1.27 1.27)) hide))
  (property "Datasheet" "" (at 175.26 114.3 0) (effects (font (size 1.27 1.27)) hide)) (pin "1") (pin "2"))

 (symbol (lib_id "working-eagle-import:SOLDERJUMPER_CLOSED") (at 175.26 121.92 0) (unit 1) (in_bom yes) (on_board yes) (dnp no)
  (property "Reference" "SJ3" (at 172.72 119.38 0) (effects (font (size 1.778 1.5113)) (justify left bottom)))
  (property "Value" "SOLDERJUMPER_CLOSED" (at 172.72 125.73 0) (effects (font (size 1.778 1.5113)) (justify left bottom) hide))
  (property "Footprint" "working:SOLDERJUMPER_CLOSEDWIRE" (at 175.26 121.92 0) (effects (font (size 1.27 1.27)) hide))
  (property "Datasheet" "" (at 175.26 121.92 0) (effects (font (size 1.27 1.27)) hide)) (pin "1") (pin "2"))

 (symbol (lib_id "working-eagle-import:HEADER-1X12MM") (at 190.5 134.62 0) (unit 1) (in_bom yes) (on_board yes) (dnp no)
  (property "Reference" "JP2" (at 184.15 131.445 0) (effects (font (size 1.778 1.5113)) (justify left bottom)))
  (property "Value" "HEADER-1X12MM" (at 184.15 139.7 0) (effects (font (size 1.778 1.5113)) (justify left bottom) hide))
  (property "Footprint" "working:1X01_2MM" (at 190.5 134.62 0) (effects (font (size 1.27 1.27)) hide))
  (property "Datasheet" "" (at 190.5 134.62 0) (effects (font (size 1.27 1.27)) hide)) (pin "1"))

 (symbol (lib_id "working-eagle-import:HEADER-1X12MM") (at 190.5 124.46 0) (unit 1) (in_bom yes) (on_board yes) (dnp no)
  (property "Reference" "JP5" (at 184.15 121.285 0) (effects (font (size 1.778 1.5113)) (justify left bottom)))
  (property "Value" "HEADER-1X12MM" (at 184.15 129.54 0) (effects (font (size 1.778 1.5113)) (justify left bottom) hide))
  (property "Footprint" "working:1X01_2MM" (at 190.5 124.46 0) (effects (font (size 1.27 1.27)) hide))
  (property "Datasheet" "" (at 190.5 124.46 0) (effects (font (size 1.27 1.27)) hide)) (pin "1"))

 (symbol (lib_id "working-eagle-import:HEADER-1X12MM") (at 185.42 116.84 180) (unit 1) (in_bom yes) (on_board yes) (dnp no)
  (property "Reference" "JP10" (at 191.77 120.015 0) (effects (font (size 1.778 1.5113)) (justify left bottom)))
  (property "Value" "HEADER-1X12MM" (at 191.77 111.76 0) (effects (font (size 1.778 1.5113)) (justify left bottom) hide))
  (property "Footprint" "working:1X01_2MM" (at 185.42 116.84 0) (effects (font (size 1.27 1.27)) hide))
  (property "Datasheet" "" (at 185.42 116.84 0) (effects (font (size 1.27 1.27)) hide)) (pin "1"))

 (symbol (lib_id "working-eagle-import:EYE_SPI_DISPLAY_SLIM") (at 210.82 119.38 0) (unit 1) (in_bom yes) (on_board yes) (dnp no)
  (property "Reference" "X1" (at 213.36 147.32 0) (effects (font (size 1.9304 1.6408)) (justify left bottom)))
  (property "Value" "EYE_SPI_DISPLAY_SLIM" (at 213.36 147.32 0) (effects (font (size 1.9304 1.6408)) (justify left bottom)))
  (property "Footprint" "working:EYE_SPI_DISPLAY_SLIM" (at 210.82 119.38 0) (effects (font (size 1.27 1.27)) hide))
  (property "Datasheet" "" (at 210.82 119.38 0) (effects (font (size 1.27 1.27)) hide)) (pin "1") (pin "10") (pin "11") (pin "12") (pin "13") (pin "14") (pin "15") (pin "16") (pin "17") (pin "18") (pin "2") (pin "3") (pin "4") (pin "5") (pin "6") (pin "7") (pin "8") (pin "9") (pin "SUPPORT1") (pin "SUPPORT2"))

 (symbol (lib_id "working-eagle-import:SOLDERJUMPER_CLOSED") (at 175.26 119.38 0) (unit 1) (in_bom yes) (on_board yes) (dnp no)
  (property "Reference" "SJ2" (at 172.72 116.84 0) (effects (font (size 1.778 1.5113)) (justify left bottom)))
  (property "Value" "SOLDERJUMPER_CLOSED" (at 172.72 123.19 0) (effects (font (size 1.778 1.5113)) (justify left bottom) hide))
  (property "Footprint" "working:SOLDERJUMPER_CLOSEDWIRE" (at 175.26 119.38 0) (effects (font (size 1.27 1.27)) hide))
  (property "Datasheet" "" (at 175.26 119.38 0) (effects (font (size 1.27 1.27)) hide)) (pin "1") (pin "2"))

 (symbol (lib_id "working-eagle-import:HEADER-1X12MM") (at 185.42 101.6 180) (unit 1) (in_bom yes) (on_board yes) (dnp no)
  (property "Reference" "JP9" (at 191.77 104.775 0) (effects (font (size 1.778 1.5113)) (justify left bottom)))
  (property "Value" "HEADER-1X12MM" (at 191.77 96.52 0) (effects (font (size 1.778 1.5113)) (justify left bottom) hide))
  (property "Footprint" "working:1X01_2MM" (at 185.42 101.6 0) (effects (font (size 1.27 1.27)) hide))
  (property "Datasheet" "" (at 185.42 101.6 0) (effects (font (size 1.27 1.27)) hide)) (pin "1"))

 (symbol (lib_id "working-eagle-import:GND") (at 147.32 124.46 0) (mirror y) (unit 1) (in_bom yes) (on_board yes) (dnp no)
  (property "Reference" "#GND2" (at 147.32 124.46 0) (effects (font (size 1.27 1.27)) hide))
  (property "Value" "GND" (at 149.86 127 0) (effects (font (size 1.778 1.5113)) (justify left bottom)))
  (property "Footprint" "" (at 147.32 124.46 0) (effects (font (size 1.27 1.27)) hide))
  (property "Datasheet" "" (at 147.32 124.46 0) (effects (font (size 1.27 1.27)) hide)) (pin "1"))

 (symbol (lib_id "working-eagle-import:HEADER-1X7_CASTEL") (at 137.16 127 0) (mirror x) (unit 1) (in_bom yes) (on_board yes) (dnp no)
  (property "Reference" "JP3" (at 130.81 137.795 0) (effects (font (size 1.778 1.5113)) (justify left bottom)))
  (property "Value" "HEADER-1X7_CASTEL" (at 130.81 114.3 0) (effects (font (size 1.778 1.5113)) (justify left bottom) hide))
  (property "Footprint" "working:1X07_CASTEL" (at 137.16 127 0) (effects (font (size 1.27 1.27)) hide))
  (property "Datasheet" "" (at 137.16 127 0) (effects (font (size 1.27 1.27)) hide)) (pin "1") (pin "1C") (pin "2") (pin "2C") (pin "3") (pin "3C") (pin "4") (pin "4C") (pin "5") (pin "5C") (pin "6") (pin "6C") (pin "7") (pin "7C"))

 (symbol (lib_id "working-eagle-import:FIDUCIAL_1MM") (at 259.08 223.52 0) (unit 1) (in_bom yes) (on_board yes) (dnp no)
  (property "Reference" "U$6" (at 259.08 223.52 0) (effects (font (size 1.27 1.27)) hide))
  (property "Value" "FIDUCIAL_1MM" (at 259.08 223.52 0) (effects (font (size 1.27 1.27)) hide))
  (property "Footprint" "working:FIDUCIAL_1MM" (at 259.08 223.52 0) (effects (font (size 1.27 1.27)) hide))
  (property "Datasheet" "" (at 259.08 223.52 0) (effects (font (size 1.27 1.27)) hide)))

 (symbol (lib_id "working-eagle-import:FIDUCIAL_1MM") (at 254 223.52 0) (unit 1) (in_bom yes) (on_board yes) (dnp no)
  (property "Reference" "U$8" (at 254 223.52 0) (effects (font (size 1.27 1.27)) hide))
  (property "Value" "FIDUCIAL_1MM" (at 254 223.52 0) (effects (font (size 1.27 1.27)) hide))
  (property "Footprint" "working:FIDUCIAL_1MM" (at 254 223.52 0) (effects (font (size 1.27 1.27)) hide))
  (property "Datasheet" "" (at 254 223.52 0) (effects (font (size 1.27 1.27)) hide)))

 (symbol (lib_id "working-eagle-import:HEADER-1X12MM") (at 190.5 127 0) (unit 1) (in_bom yes) (on_board yes) (dnp no)
  (property "Reference" "JP4" (at 184.15 123.825 0) (effects (font (size 1.778 1.5113)) (justify left bottom)))
  (property "Value" "HEADER-1X12MM" (at 184.15 132.08 0) (effects (font (size 1.778 1.5113)) (justify left bottom) hide))
  (property "Footprint" "working:1X01_2MM" (at 190.5 127 0) (effects (font (size 1.27 1.27)) hide))
  (property "Datasheet" "" (at 190.5 127 0) (effects (font (size 1.27 1.27)) hide)) (pin "1"))

 (symbol (lib_id "working-eagle-import:GND") (at 231.14 106.68 0) (mirror y) (unit 1) (in_bom yes) (on_board yes) (dnp no)
  (property "Reference" "#GND1" (at 231.14 106.68 0) (effects (font (size 1.27 1.27)) hide))
  (property "Value" "GND" (at 233.68 109.22 0) (effects (font (size 1.778 1.5113)) (justify left bottom)))
  (property "Footprint" "" (at 231.14 106.68 0) (effects (font (size 1.27 1.27)) hide))
  (property "Datasheet" "" (at 231.14 106.68 0) (effects (font (size 1.27 1.27)) hide)) (pin "1"))

 (symbol (lib_id "working-eagle-import:FRAME_A_L") (at 17.78 233.68 0) (unit 1) (in_bom yes) (on_board yes) (dnp no)
  (property "Reference" "#FRAME1" (at 17.78 233.68 0) (effects (font (size 1.27 1.27)) hide))
  (property "Value" "FRAME_A_L" (at 17.78 233.68 0) (effects (font (size 1.27 1.27)) hide))
  (property "Footprint" "" (at 17.78 233.68 0) (effects (font (size 1.27 1.27)) hide))
  (property "Datasheet" "" (at 17.78 233.68 0) (effects (font (size 1.27 1.27)) hide)))

 (sheet_instances (path "" (page "1"))))
